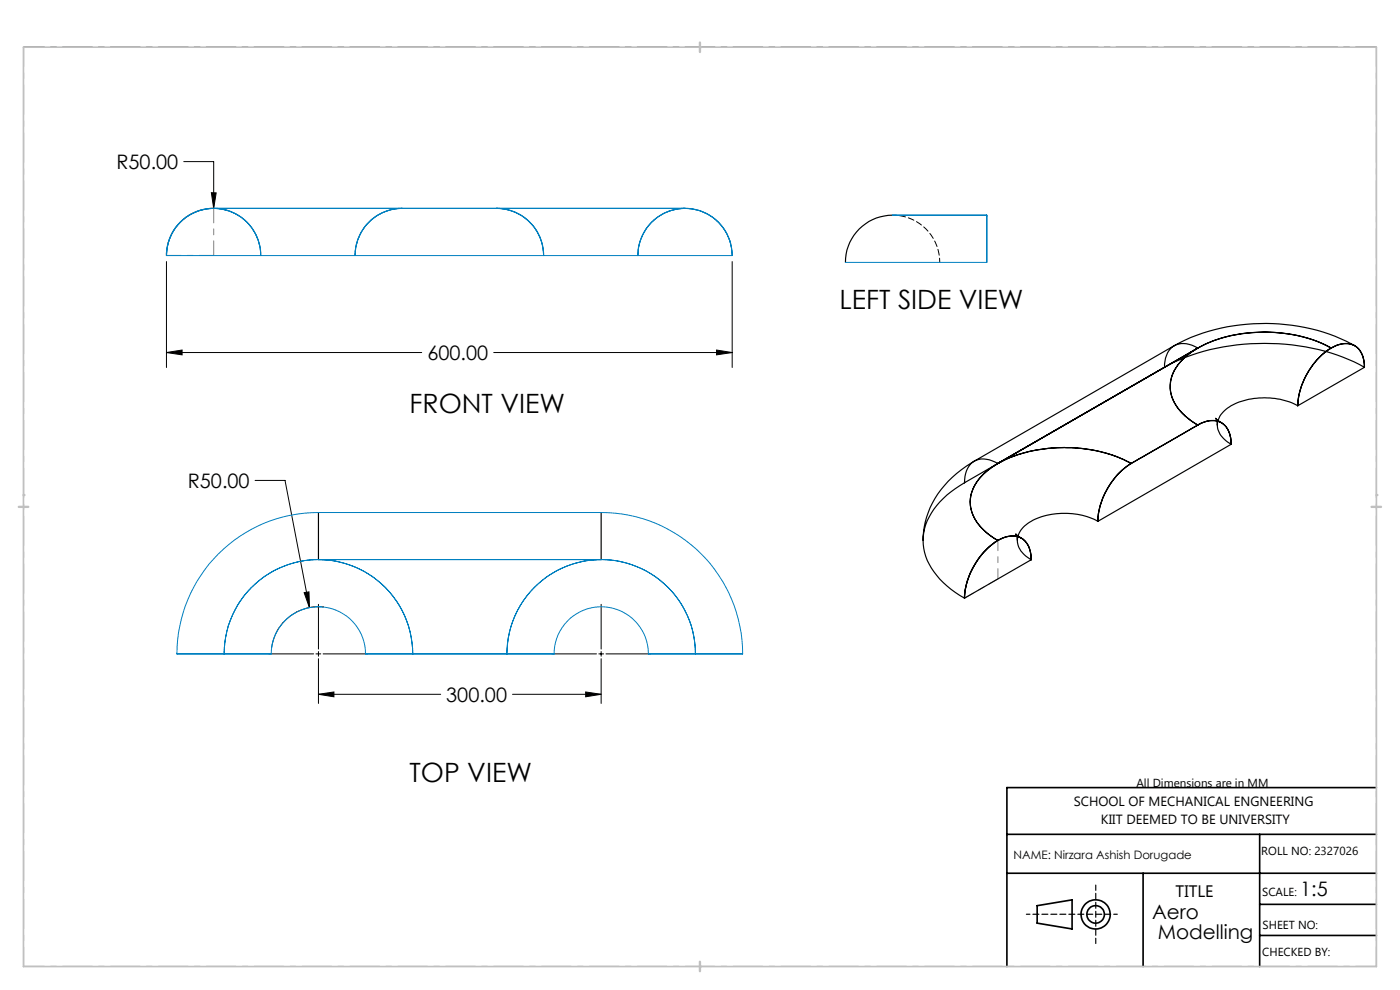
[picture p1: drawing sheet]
<svg xmlns="http://www.w3.org/2000/svg" width="297mm" height="210mm" viewBox="0 0 297 210" stroke-linecap="round" stroke-linejoin="round" font-family="sans-serif">
<g fill="none" stroke="#000" stroke-width=".35">
<path d="M213.6 177h78.4M267.2 177v28M292 167.1h-78.4v37.9M213.6 185.2h78.4M220 192.1l7.4-1.2v6.2l-7.4-1.3zM242.5 185.2v19.8M267.2 191.8h24.8M267.2 198.4h24.8"/>
<circle cx="232.4" cy="194" r="3.1"/>
<circle cx="232.4" cy="194" r="1.87"/>
</g>
<g fill="none" stroke="#000" stroke-width=".21">
<path d="M44.8 40.9h1.1l-.6 3.3zM46.6 44.3l1.8 .4M35.3 74.8l3.3-.5v1zM152 74.3l3.3 .5-3.3 .5zM57 138.7h9.5M64.5 125.7l1-.2 .2 3.4zM67 138.7h1.1M67.6 128.2v9.5M67.6 138.2v1M67.6 139.7v9.5M68.5 138.7h9.5M68.7 128.8a10.1 10.1 0 0 0-11.1 8.6"/>
<path d="M117.1 138.7h9.4M127 138.7h1.1M127.5 128.2v9.5M127.5 138.2v1M127.5 139.7v9.5M128.6 138.7h9.4M67.6 147.3l3.2-.5v1zM124.2 146.8l3.3 .5-3.3 .5z"/>
</g>
<path d="M35.3 54.2a10 10 0 0 1 10-10 10 10 0 0 1 10 10M85.3 44.2a10.1 10.1 0 0 0-10 10M105.3 44.2a10.1 10.1 0 0 1 10 10M135.3 54.2a10 10 0 0 1 10-10 10 10 0 0 1 10 10M289.5 77.9a4.7 4.7 0 0 0-2.9-4.9 7.7 7.7 0 0 0-6.7 2.8 16.2 16.2 0 0 0-4.6 10.3M240 98.3a15.7 15.7 0 0 0-7.1 12.3M254.1 90.2a4.6 4.6 0 0 1 5.7 0 5.3 5.3 0 0 1 1.4 4.1M218.8 118.7a4.6 4.6 0 0 0-3-4.9 7 7 0 0 0-6 2.2 16.1 16.1 0 0 0-5.2 10.9" fill="none" stroke="#808080" stroke-width=".25"/>
<path d="M5 10h287M5 205h287" fill="none" stroke="#000" stroke-width=".21" stroke-dasharray="6.3 1.3 1.3 1.3" stroke-dashoffset="1.9"/>
<path d="M5 10v195M292 10v195" fill="none" stroke="#000" stroke-width=".21" stroke-dasharray="6.3 1.3 1.3 1.3" stroke-dashoffset="2.2"/>
<path d="M217.7 193.9h19.3" fill="none" stroke="#000" stroke-width=".25" stroke-dasharray="1.3 .6" stroke-dashoffset=".5"/>
<path d="M232.5 187.7v12.4" fill="none" stroke="#000" stroke-width=".25" stroke-dasharray="1.3 .6" stroke-dashoffset=".2"/>
<path d="M292 167.1v37.9h-78.4" fill="none" stroke="#c0c0c0" stroke-width=".21"/>
<path d="M5 10h287v195h-287z" fill="none" stroke="#c0c0c0" stroke-width=".35"/>
<path d="M148.5 9v2M4 107.5h2M291 107.5h2M148.5 204v2" fill="none" stroke="#c0c0c0" stroke-width=".5"/>
<path d="M4.7 105a.25 .25 0 0 1 .5 0 .25 .25 0 0 1-.5 0zM291.7 105a.25 .25 0 0 1 .5 0 .25 .25 0 0 1-.5 0zM148.2 10a.25 .25 0 0 1 .5 0 .25 .25 0 0 1-.5 0zM148.2 205a.25 .25 0 0 1 .5 0 .25 .25 0 0 1-.5 0z" fill="#c0c0c0"/>
<path d="M39 34.3h6.3v9.9M35.3 55.5v22.5M155.3 55.5v22.5M35.3 74.8h54.2M104.7 74.8h50.6M54.1 101.9h6.4l5.2 27M67.6 147.3h25.9M108.7 147.3h18.8" fill="none" stroke="#000" stroke-width=".21"/>
<path d="M211.7 114.6v8.2M204.6 126.9l7.1-4.1" fill="none" stroke="#808080" stroke-width=".21" stroke-dasharray="15.2 1.3 1.3 1.3" stroke-dashoffset="13.1"/>
<path d="M35.3 54.2h10M45.3 44.2v10" fill="none" stroke="#808080" stroke-width=".21" stroke-dasharray="15.2 1.3 1.3 1.3" stroke-dashoffset="12.1"/>
<path d="M44.8 40.9l.5 3.3 .6-3.3zM35.3 74.8l3.3-.5v1zM152 74.3l3.3 .5-3.3 .5zM64.5 125.7l1.2 3.2-.2-3.4zM67.6 147.3l3.2-.5v1zM124.2 146.8l3.3 .5-3.3 .5z" fill="#000"/>
<g fill="none" stroke="#0080c0" stroke-width=".21">
<path d="M35.3 54.2a10 10 0 0 1 10-10 10 10 0 0 1 10 10M35.3 54.2h20M45.3 44.2a10 10 0 0 0-10 10M45.3 44.2h40M45.3 44.2a10 10 0 0 1 10 10M55.3 54.2h20M75.3 54.2a10.2 10.2 0 0 1 11.7-10h16.5a10.4 10.4 0 0 1 11 6.1l.5 1.3 .3 2.6M75.3 54.2h40M85.3 44.2a10 10 0 0 0-10 10M85.3 44.2h20M105.3 44.2h40M105.3 44.2a10 10 0 0 1 10 10"/>
<path d="M115.3 54.2h20M135.3 54.2a10 10 0 0 1 10-10 10 10 0 0 1 10 10M135.3 54.2h20M145.3 44.2a10 10 0 0 1 10 10M145.3 44.2a10 10 0 0 0-10 10M179.4 55.7h29.9M189.3 45.6h20zM209.3 45.6v10.1M67.6 118.7a20 20 0 0 0-20 20M67.6 118.7a20 20 0 0 1 20 20M67.6 118.7h59.9M127.5 118.7a20 20 0 0 1 20 20"/>
<path d="M127.5 118.7a20.1 20.1 0 0 0-20 20M37.5 138.7h10.1M37.5 138.7a30 30 0 0 1 30.1-30h59.9a30 30 0 0 1 30.1 30M37.5 138.7h20M47.6 138.7h9.9M47.6 138.7a20 20 0 0 1 20-20 20 20 0 0 1 20 20M57.5 138.7a10 10 0 0 1 10-10 10 10 0 0 1 10 10M77.5 138.7h10.1M77.5 138.7h40M87.6 138.7h19.9M107.5 138.7h10M107.5 138.7a20 20 0 0 1 20-20 20 20 0 0 1 20 20"/>
<path d="M117.5 138.7a10 10 0 0 1 10-10 10 10 0 0 1 10 10M137.5 138.7h10M137.5 138.7h20.1M147.5 138.7h10.1"/>
</g>
<g fill="none" stroke="#000" stroke-width=".25">
<path d="M189.3 45.6a10 10 0 0 0-9.9 10.1M247.1 77.9a45.7 45.7 0 0 1 28.5-4.5 39.1 39.1 0 0 1 13.9 4.5M247.1 77.9l-42.5 24.5M254.1 73.8l-2.6 1.9-1.4 1.4-1 1.5-.4 1-.5 2 .1 1.2 .3 1.3 1.1 2.2 1.8 2 2.6 1.9M254.1 73.8a31.5 31.5 0 0 1 21.2-2.6l3.3 .9 3.8 1.7M254.1 73.8a4.6 4.6 0 0 0-5.8 .2l-.6 .9-.4 1-.2 2M254.1 73.8l-42.4 24.5M282.4 73.8a31.2 31.2 0 0 0-28-.1 10.9 10.9 0 0 0-6.1 7.3 8.4 8.4 0 0 0 3.8 7.8l2 1.4M282.4 73.8a15.7 15.7 0 0 0-7.1 12.3M282.4 73.8a4.6 4.6 0 0 1 5.8 .2l.8 1.4 .3 1.1 .2 1.4M287.4 73.3a41.2 41.2 0 0 0-38.3 0l-42.4 24.5a20.3 20.3 0 0 0-10.8 15l-.1 1.8M289.5 77.9a4.6 4.6 0 0 0-2.9-4.9 6.8 6.8 0 0 0-6.2 2.3 15.9 15.9 0 0 0-5.1 10.8"/>
<path d="M289.5 77.9l-14.2 8.2M211.7 98.3l2.6-1.3 3.9-1.2 4.2-.7 3.4-.2 3.4 .2 4.3 .7 3.2 1 3.3 1.5M211.7 98.3a4.6 4.6 0 0 0-5.8 .2l-.9 1.4-.3 1.2-.1 1.3M211.7 98.3a11.3 11.3 0 0 0-5.7 6.8 8.3 8.3 0 0 0 3.4 8l2.3 1.5M240 98.3a31.5 31.5 0 0 0-28.1-.1 11.3 11.3 0 0 0-5.9 6.8 8 8 0 0 0 3.2 7.9l2.5 1.7M240 98.3a15.5 15.5 0 0 0-7.1 12.3M254.1 90.2a4.6 4.6 0 0 1 5.8 .1 5.8 5.8 0 0 1 1.3 4M254.1 90.2l-14.1 8.1M259.1 89.7l-1.2-.9 .3 .6v.8M261.2 94.3a4.6 4.6 0 0 0-3-5 6.5 6.5 0 0 0-5.2 1.5l-5.9 3.5a68 68 0 0 0-8.9 5.3 15.6 15.6 0 0 0-5.3 11M261.2 94.3l-28.3 16.3M275.3 86.1a15.5 15.5 0 0 0-14.9 .5 4.1 4.1 0 0 0-1.7 5.1 6.2 6.2 0 0 0 2.5 2.6"/>
<path d="M67.6 108.7v10M127.5 108.7v10M204.6 102.4a17 17 0 0 0-8.5 9.7 11.3 11.3 0 0 0 3.3 10.7l2.3 2.2 2.9 1.9M211.7 114.6a4.6 4.6 0 0 1 5.8 .2 5.5 5.5 0 0 1 1.3 3.9M211.7 114.6a15.8 15.8 0 0 0-7.1 12.3M216.7 114.2l-1.2-1 .3 1.4M218.8 118.7a4.6 4.6 0 0 0-2.9-4.9 6.6 6.6 0 0 0-5.8 1.9 16 16 0 0 0-5.5 11.2M218.8 118.7l-14.2 8.2M232.9 110.6a15.3 15.3 0 0 0-14.9 .4 4 4 0 0 0-.9 6.4l1.7 1.3"/>
</g>
<path d="M189.4 45.6a10 10 0 0 1 10 10" fill="none" stroke="#000" stroke-width=".21" stroke-dasharray="1.3 .6" stroke-dashoffset=".4"/>
<path d="M209.4 46.1v-.5" fill="none" stroke="#0080c0" stroke-width=".21" stroke-dasharray="1.3 .6"/>
<g font-size="5.6">
<text x="178.1" y="65.6">LEFT SIDE VIEW</text>
<text x="86.9" y="87.6">FRONT VIEW</text>
<text x="86.9" y="165.9">TOP VIEW</text>
</g>
<g font-size="4.2">
<text x="24.7" y="35.9">R50.00</text>
<text x="90.7" y="76.3">600.00</text>
<text x="39.8" y="103.5">R50.00</text>
<text x="94.7" y="148.9">300.00</text>
<text x="275.8" y="190.2">1:5</text>
<text x="244.4" y="194.9">Aero</text>
<text x="245.6" y="199.1">Modelling</text>
</g>
<text font-size="3.5" x="249.4" y="190.4">TITLE</text>
<g font-size="2.8">
<text x="227.8" y="170.9">SCHOOL OF MECHANICAL ENGNEERING</text>
<text x="233.6" y="174.8">KIIT DEEMED TO BE UNIVERSITY</text>
</g>
<g font-size="2.5">
<text x="241.1" y="166.9">All Dimensions are in MM</text>
<text x="215" y="182.3">NAME: Nirzara Ashish Dorugade</text>
<text x="267.6" y="181.4">ROLL NO: 2327026</text>
<text x="267.8" y="190">SCALE:</text>
<text x="267.8" y="197">SHEET NO:</text>
<text x="267.8" y="202.9">CHECKED BY:</text>
</g>
</svg>
